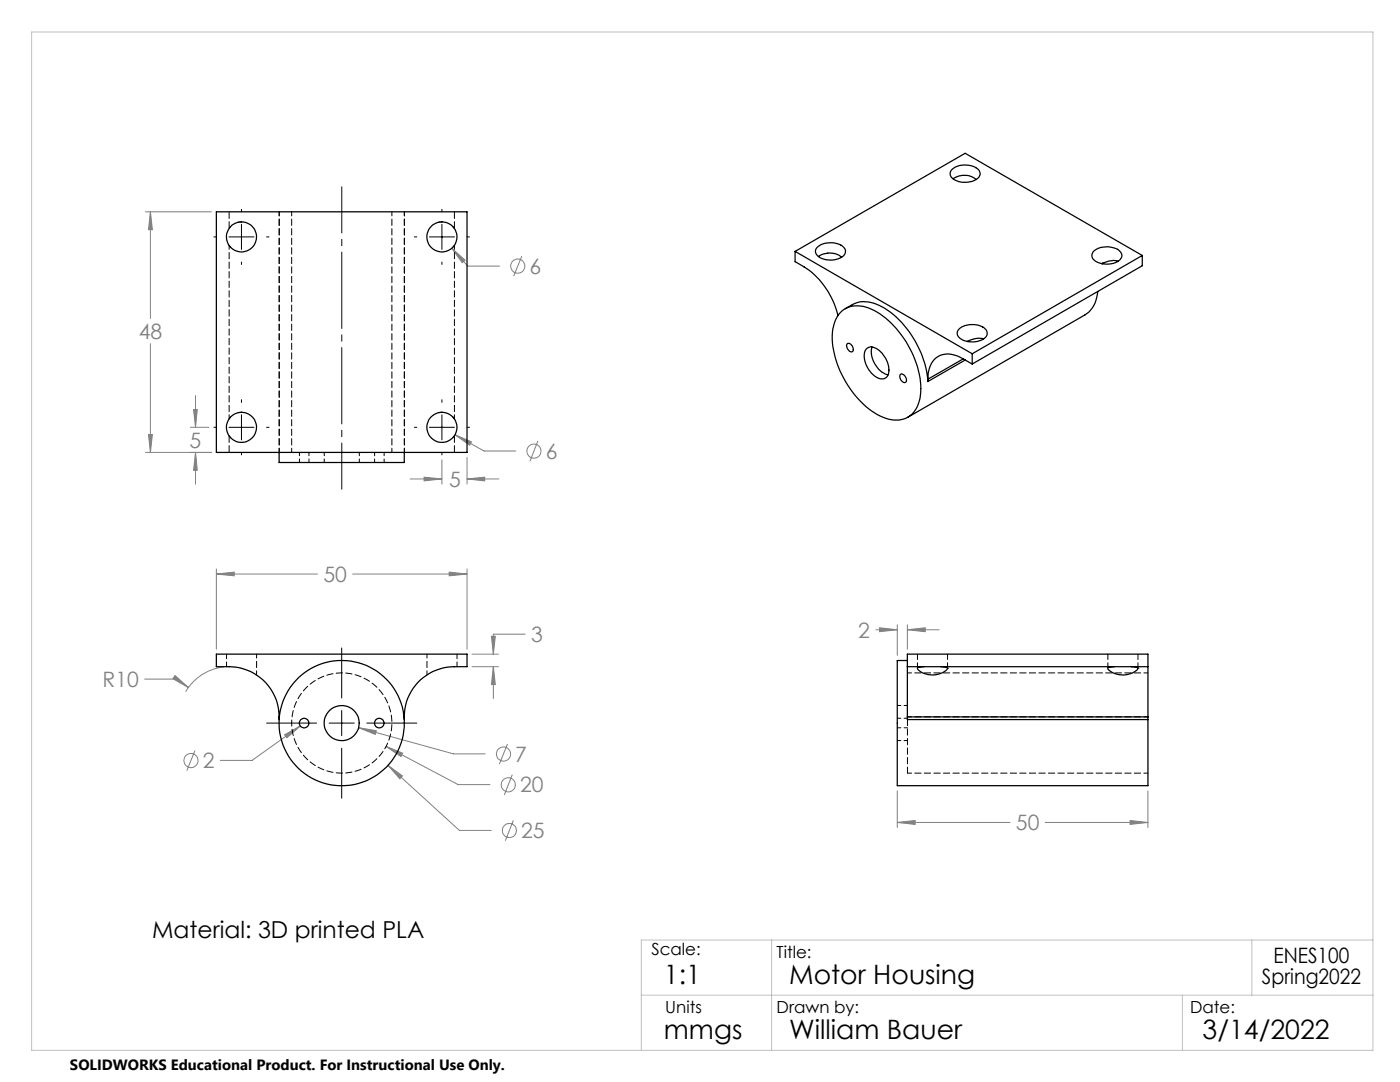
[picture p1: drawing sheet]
<svg xmlns="http://www.w3.org/2000/svg" width="279mm" height="216mm" viewBox="0 0 279 216" stroke-linecap="round" stroke-linejoin="round" font-family="sans-serif">
<g fill="none" stroke="#808080" stroke-width=".2">
<path d="M29 42.3h13.2M30 42.3l.4 3.5h-.8zM30 42.3v21.2M90.2 49.5l2.6 2.4-.5 .5zM90.2 49.5l3.1 3.6h6.4M104.1 51.1l-1.6 4M30 68.6v21.7M39 78.9v6.4M29 90.3h13.2M29.6 86.7h.8l-.4 3.6zM38 85.3h3.7M38.6 81.7h.8l-.4 3.6z"/>
<path d="M39 90.3l.4 3.5h-.8zM39 90.3v6.3M81.8 95.6h6.4M84.6 95.2l3.6 .4-3.6 .4zM88.2 91.8v4.8M90.8 86.7l3.3 1.5-.4 .6zM90.8 86.7l5.8 3.3h6.3M93.2 95.6l3.5-.4v.8zM93.2 91.3v5.3M93.2 95.6h6.4M107.4 88l-1.6 4M43.2 114.5l3.5-.3v.7z"/>
<path d="M43.2 113.5v16M43.2 114.5h20.2M70.4 114.5h22.8M89.6 114.2l3.6 .3-3.6 .4zM93.2 113.5v16M28.9 135.5h6.3l2.4 1.7M34.9 134.8l2.7 2.4-3.1-1.8zM44.7 133.1a9.9 9.9 0 0 0-7.7 4.9M94.2 130.5h5.3M94.2 133h5.3M98.1 127h.7l-.3 3.5zM98.5 133l.3 3.6h-.7z"/>
<path d="M98.5 133v6.4M104.8 126.5h-6.3v4M174.8 125.7h4.3M175.5 125.3l3.6 .4-3.6 .3zM179.1 124.7v6.1M181.1 125.7l3.5-.4v.7zM181.1 124.7v4.8M181.1 125.7h6.3M38.9 149.8l-1.6 4M56.8 146.6l3.1-1.7-2.6 2.3zM59.9 144.9l-9.6 6.8h-6.3M71.6 145.2l3.5 .6-.2 .7z"/>
<path d="M71.6 145.2l18.9 5.2h6.3M77 148.9l3.4 1.4-.4 .7zM77 148.9l14.4 7.7h6.4M77.4 152.7l2.9 2.1-.5 .6zM77.4 152.7l14.3 13h6.3M101.3 148.4l-1.6 4.1M102.2 154.6l-1.6 4M179.1 157.8v7.3M229.1 157.8v7.3M102.4 163.7l-1.5 4M179.1 164.1l3.5-.4v.8zM179.1 164.1h22.5"/>
<path d="M208.6 164.1h20.5M225.5 163.7l3.6 .4-3.6 .4z"/>
<circle cx="103.3" cy="53.1" r="1.41"/>
<circle cx="106.6" cy="90" r="1.42"/>
<circle cx="38.1" cy="151.8" r="1.41"/>
<circle cx="100.5" cy="150.5" r="1.4"/>
<circle cx="101.4" cy="156.6" r="1.4"/>
<circle cx="101.7" cy="165.7" r="1.42"/>
</g>
<path d="M68.2 37.3v60.3" fill="none" stroke="#000" stroke-width=".2" stroke-dasharray="15.2 1.3 1.3 1.3" stroke-dashoffset="6"/>
<g fill="none" stroke="#000" stroke-width=".2">
<path d="M42.7 47.3h.5M45.7 47.3h5M48.2 41.8v.5M48.2 44.8v5M48.2 52.3v.5M53.2 47.3h.5M82.7 47.3h.5M85.7 47.3h5M88.2 41.8v.5M88.2 44.8v5M88.2 52.3v.5M93.2 47.3h.5"/>
<path d="M48.2 79.8v.5M88.2 79.8v.5M42.7 85.3h.5M45.7 85.3h5M48.2 82.8v5M48.2 90.3v.5M53.2 85.3h.5M82.7 85.3h.5M85.7 85.3h5M88.2 82.8v5M88.2 90.3v.5M93.2 85.3h.5"/>
<path d="M68.2 129.3v10M53.2 144.3h10M65.7 144.3h5M68.2 141.8v5M68.2 149.3v10M73.2 144.3h10"/>
</g>
<path d="M6.3 6.4h267.7v203.2h-267.7zM128 198.6h146M154 187.6v22M236 198.6v11M249.8 187.6v11M274 187.6h-146v22" fill="none" stroke="#c0c0c0" stroke-width=".2"/>
<path d="M77.4 152.7l2.4 2.7 .5-.6zM71.6 145.2l3.3 1.3 .2-.7zM77 148.9l3 2.1 .4-.7zM43.2 114.5l3.5-.3v.7zM89.6 114.2l3.6 .3-3.6 .4zM98.1 127h.7l-.3 3.5zM98.5 133l.3 3.6h-.7zM34.9 134.8l-.4 .6 3.1 1.8zM56.8 146.6l.5 .6 2.6-2.3zM179.1 164.1l3.5-.4v.8zM225.5 163.7l3.6 .4-3.6 .4zM181.1 125.7l3.5-.4v.7zM175.5 125.3l3.6 .4-3.6 .3zM90.8 86.7l2.9 2.1 .4-.6zM90.2 49.5l2.1 2.9 .5-.5zM30 42.3l.4 3.5h-.8zM29.6 86.7h.8l-.4 3.6zM84.6 95.2l3.6 .4-3.6 .4zM93.2 95.6l3.5-.4v.8zM38.6 81.7h.8l-.4 3.6zM39 90.3l.4 3.5h-.8z" fill="#808080"/>
<g fill="none" stroke="#000" stroke-width=".25">
<path d="M190 33.8a4.2 4.2 0 0 1 5.4 .2 1.42 1.42 0 0 1-1.1 2.1 4.1 4.1 0 0 1-4.5-.9l-.2-.7zM190.2 35.7a3.9 3.9 0 0 1 4.6 .1M43.2 42.3h50v48h-50zM158.7 50.2v2a15.5 15.5 0 0 1 6.6 6 15.5 15.5 0 0 1 1.9 4.8M158.7 50.2l35.3 20.4M158.7 50.2l33.9-19.6 35.4 20.4M163.1 49.4a4.2 4.2 0 0 1 5.4 .1 1.37 1.37 0 0 1-1 2.1 4 4 0 0 1-4.6-.9l-.2-.7zM163.3 51.2a3.9 3.9 0 0 1 4.7 .1M218.2 50.2a4.3 4.3 0 0 1 5.3-.1 1.24 1.24 0 0 1-.5 2.1 4.5 4.5 0 0 1-4.8-.4l-.3-.5v-.5zM219.1 58.2a5.8 5.8 0 0 1-2.6 4.6l-35.3 20.5M220.1 52.5l-.1 .1M223.1 52.1a4.9 4.9 0 0 0-3.2 .5"/>
<path d="M228 51l-34 19.6M228 51v2l-34 19.6M167.7 62.4a5.5 5.5 0 0 1 6.8-.4 19.4 19.4 0 0 1 9.3 16.2 5.6 5.6 0 0 1-3.4 5.4 7.5 7.5 0 0 1-6.5-1.6 19.8 19.8 0 0 1-7.8-15 7.2 7.2 0 0 1 1.6-4.6zM168.7 61.6l1.4-.8a6.4 6.4 0 0 1 6.5 .8 19.8 19.8 0 0 1 8.6 14.5M169.1 68.5a1.11 1.11 0 0 1 1 1.7 1.11 1.11 0 0 1-1-1.7zM172.8 69.7a1.56 1.56 0 0 1 2.4 0 4.7 4.7 0 0 1 1.9 5.3 1.73 1.73 0 0 1-2.5 0 4.9 4.9 0 0 1-1.9-5.1zM174 69.3a4.9 4.9 0 0 0 3.2 5.5M179.6 74.8a.79 .79 0 0 1 1.2 .7 .52 .52 0 0 1 0 .8 .52 .52 0 0 1-.8-.2l-.4-.6zM185.2 75.7v.4M191.6 65.5a4.3 4.3 0 0 1 5.2 .3 1.39 1.39 0 0 1-1 2.1 4 4 0 0 1-4.6-.9l-.2-.6zM192.2 71.6a4.6 4.6 0 0 0-5.5-.1 5.4 5.4 0 0 0-1.5 4.2M192.2 71.6l1.8 1"/>
<path d="M192.2 71.6l-7 4.1M192.7 71.8l-7.5 4.3M194 70.6v2M196.3 67.6a4.5 4.5 0 0 0-3.3 .5M55.7 90.3v2h25v-2M181.1 133v10.1M181.1 131.8h-2v25h50v-13.2M181.1 133h48M181.1 133v-2.5h48v2.5M184.4 133l-1.3 .2a1.45 1.45 0 0 0 1.4 1.2 4.3 4.3 0 0 0 4.6-.9l-.2-.3-1.1-.2M222.4 133l-1.3 .2a1.25 1.25 0 0 0 1 1.1 4.4 4.4 0 0 0 4.9-.8l-.1-.3-1.1-.2M229.1 133v10.1"/>
<path d="M55.7 143.6a10 10 0 0 0-10-10.6h-2.5v-2.5h50v2.5a12.8 12.8 0 0 0-6.2 .7 10 10 0 0 0-6.3 9.9M181.1 143.1v.5h48M181.1 143.1h48M229.1 143.1v.5"/>
<circle cx="48.2" cy="47.3" r="3"/>
<circle cx="88.2" cy="47.3" r="3"/>
<circle cx="48.2" cy="85.3" r="3"/>
<circle cx="88.2" cy="85.3" r="3"/>
<circle cx="60.7" cy="144.3" r=".94"/>
<circle cx="68.2" cy="144.3" r="3.5"/>
<circle cx="68.2" cy="144.3" r="12.5"/>
<circle cx="75.7" cy="144.3" r=".95"/>
</g>
<path d="M58.2 144.3a10 10 0 0 1 14.8-8.8 10 10 0 0 1 .6 17.2 10 10 0 0 1-15.4-7.7v-.7" fill="none" stroke="#000" stroke-width=".2" stroke-dasharray="1.3 .6" stroke-dashoffset=".7"/>
<path d="M45.2 130.5v2.5M91.2 133v-2.5" fill="none" stroke="#000" stroke-width=".2" stroke-dasharray="1.3 .6" stroke-dashoffset=".3"/>
<path d="M45.7 48.9v34.7M90.7 48.9v34.7M51.2 134.7v-4.2M85.2 130.5v4.2" fill="none" stroke="#000" stroke-width=".2" stroke-dasharray="1.3 .6" stroke-dashoffset=".5"/>
<path d="M181.1 143.6v10.7" fill="none" stroke="#000" stroke-width=".2" stroke-dasharray="1.3 .6" stroke-dashoffset=".1"/>
<path d="M48.2 44.3h-.7M55.7 42.3v48M58.2 42.3v48M80.7 42.3v48M88.2 44.3h-.7M48.2 82.3h-.7M78.2 90.3v-48M80.7 90.3v-48M88.2 82.3h-.7M229.1 134.3h-48M181.1 154.3h48M229.1 143h-48" fill="none" stroke="#000" stroke-width=".2" stroke-dasharray="1.3 .6" stroke-dashoffset=".4"/>
<path d="M183.1 130.5v2.8M189.1 133.3v-2.8M221.1 130.5v2.8M227.1 133.3v-2.8" fill="none" stroke="#000" stroke-width=".2" stroke-dasharray="1.3 .6" stroke-dashoffset=".2"/>
<path d="M59.8 90.3v2M61.7 92.3v-2M64.7 90.3v2M71.7 92.3v-2M74.8 90.3v2M76.7 92.3v-2M179.1 145.2h2M179.1 147.8h2M181.1 143.3h-2M181.1 140.8h-2" fill="none" stroke="#000" stroke-width=".2" stroke-dasharray="1.3 .6" stroke-dashoffset=".6"/>
<path d="M45.7 48.9l.4 .5M46 45.2l-.3 .4M90.4 49.3l.3-.4M90.7 45.6l-.4-.5M45.7 86.9l.4 .5M46 83.2l-.3 .4M90.4 87.3l.3-.4M90.7 83.6l-.4-.5M189.1 133.3h.1M227.1 133.3h.1" fill="none" stroke="#000" stroke-width=".2" stroke-dasharray="1.3 .6"/>
<path d="M45.7 42.3v3.3M90.7 42.3v3.3M45.7 86.9v3.4M90.7 86.9v3.4" fill="none" stroke="#000" stroke-width=".2" stroke-dasharray="1.3 .6" stroke-dashoffset="-.1"/>
<g font-size="5.3">
<text x="132.5" y="196.4">1:1</text>
<text x="157.5" y="196.4">Motor Housing</text>
<text x="132.5" y="207.4">mmgs</text>
<text x="157.5" y="207.4">William Bauer</text>
<text x="240" y="207.4">3/14/2022</text>
</g>
<text font-size="4.7" x="30.4" y="187.3">Material: 3D printed PLA</text>
<g font-size="4.2" fill="#808080">
<text x="105.7" y="54.6">6</text>
<text x="27.7" y="67.6">48</text>
<text x="37.9" y="89.4">5</text>
<text x="108.9" y="91.5">6</text>
<text x="89.7" y="97.2">5</text>
<text x="64.5" y="116.1">50</text>
<text x="106" y="128.1">3</text>
<text x="171.3" y="127.2">2</text>
<text x="20.5" y="137.1">R10</text>
<text x="40.5" y="153.3">2</text>
<text x="102.8" y="152">7</text>
<text x="103.8" y="158.1">20</text>
<text x="104" y="167.3">25</text>
<text x="202.8" y="165.7">50</text>
</g>
<g font-size="4.2">
<text x="251.9" y="196.4">Spring2022</text>
<text x="254.2" y="192.2">ENES100</text>
</g>
<g font-size="3.3">
<text x="130" y="190.6">Scale:</text>
<text x="155" y="191.2">Title:</text>
<text x="132.8" y="202.2">Units</text>
<text x="155" y="202.2">Drawn by:</text>
<text x="237.5" y="202.2">Date:</text>
</g>
<text font-size="3" x="14" y="213.5">SOLIDWORKS Educational Product. For Instructional Use Only.</text>
</svg>
